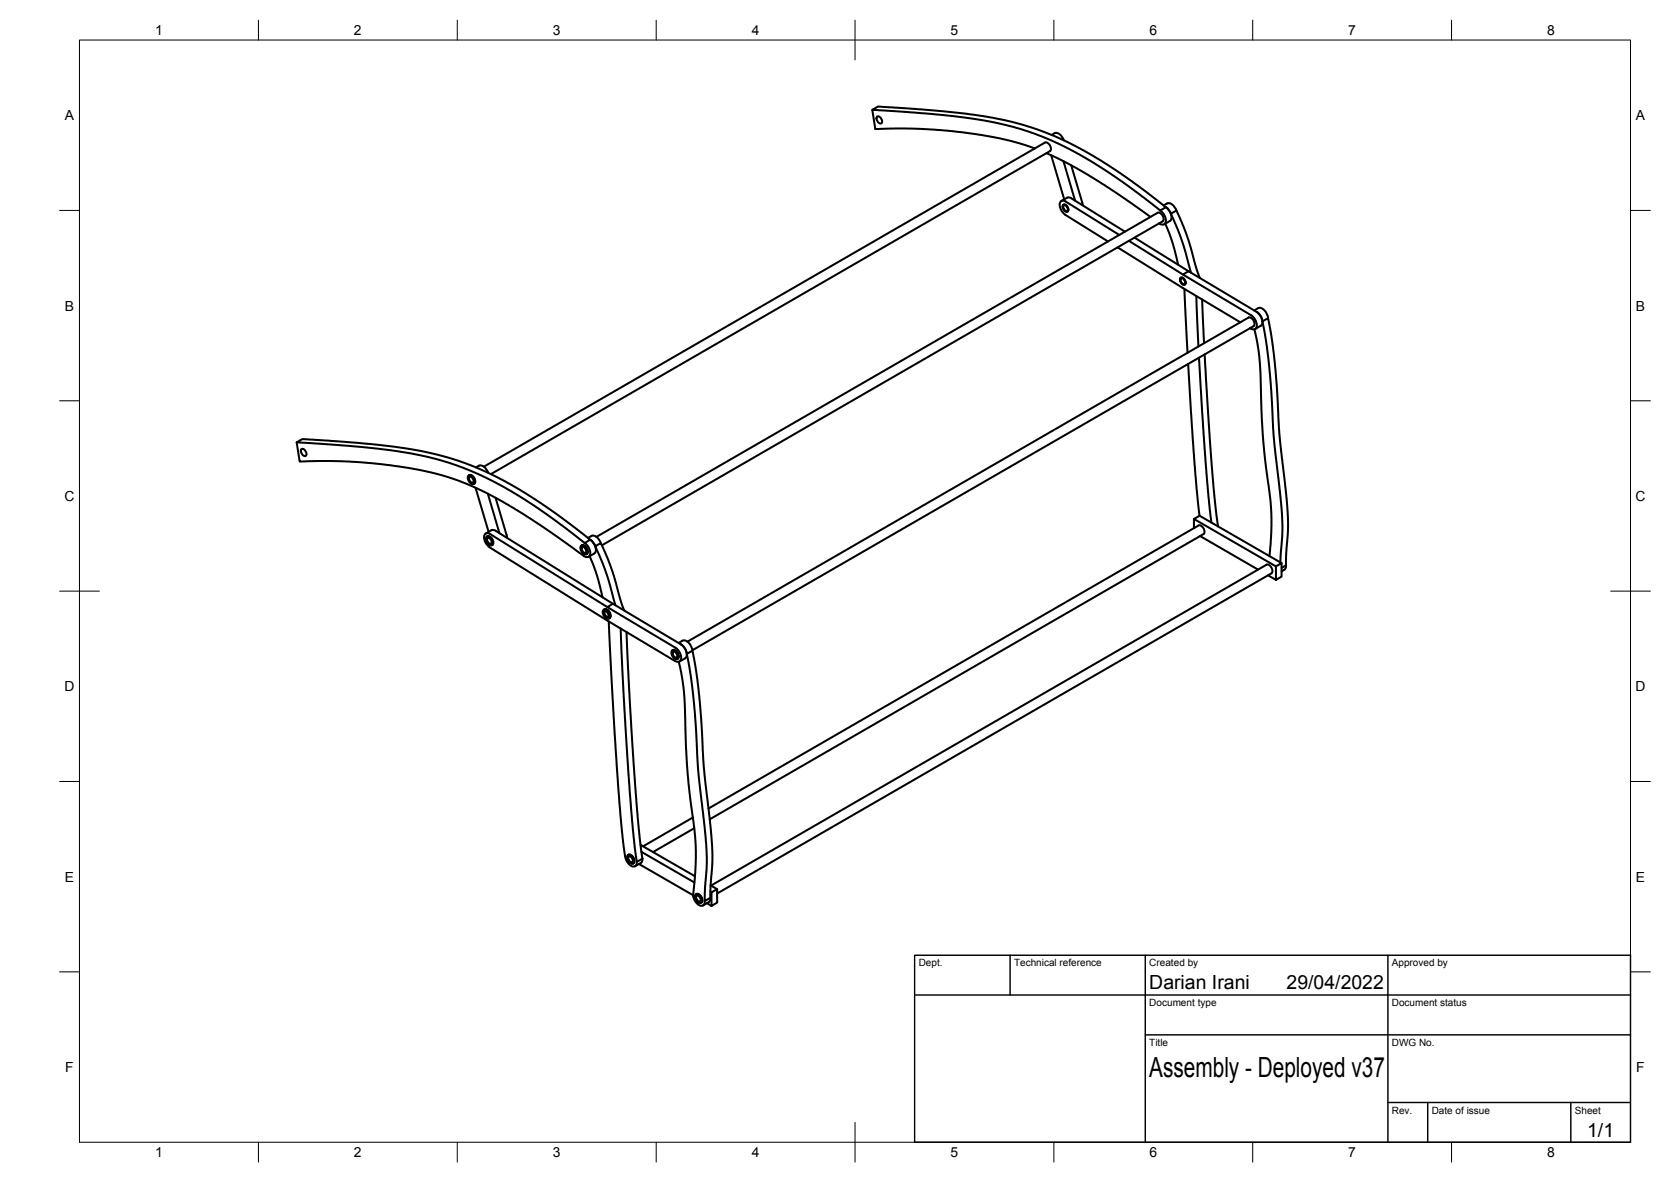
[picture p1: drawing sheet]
<svg xmlns="http://www.w3.org/2000/svg" width="420mm" height="297mm" viewBox="0 0 420 297" stroke-linecap="round" stroke-linejoin="round" font-family="sans-serif">
<!-- layer: Visible -->
<g fill="none" stroke="#000" stroke-width=".51">
<path d="M219.3 27.6a3.7 3.7 0 0 1 3.3-.7l14.4 1 8.2 1 7.4 1.3 4.3 1.1 4 1.2 6.7 2.8 7.6 4.1 9.5 6.2 8.4 6.5-1.4 .8-9.5-7.2-7.8-5.1-8.5-4.6-7.6-3-3.9-1.2-4.3-1-7.4-1.2-10.1-1.1zM219.3 27.6l.8 4.8 5.1-.1 6.4 .1 10.1 .8 9.8 1.6 4.9 1.2 3.8 1.3M220.6 29.3a1.16 1.16 0 0 1 1 1.7 1.16 1.16 0 0 1-1-1.7zM262.7 35.8l-141.1 81.5M262.7 35.8a1.45 1.45 0 0 1 1.3 2.2M263.1 38.5l4.4 2.1 6.1 3.3 7.2 4.6 8.5 6M264 38l-140.6 81.2M264.3 39l3.3 11.1M264.4 33.9a1.78 1.78 0 0 1 3 1l.1 .4M267.4 40.5l2.9 9.9M267.4 51.4a1.16 1.16 0 0 1 1 1.8 1.16 1.16 0 0 1-1-1.8zM267.5 51.6a.97 .97 0 0 1 .8 1.4 .97 .97 0 0 1-.8-1.4z"/>
<path d="M267.8 54l10.8 6.7M267.9 54a2.66 2.66 0 0 1-1.1-3.4l.7-.2 .5 .2 13.4 8.4M268.3 49.7l-1.4 .8M268.3 49.7l.5-.1 .6 .2 13.5 8.4M269.3 41.5l2.8 9.3M272.1 50.8l.1 .8M285.3 59.7l13.6 8.5M291.7 52.9a2.66 2.66 0 0 1 1.1 3.4 1.14 1.14 0 0 1-1.3-.2M292.6 51.6a1.82 1.82 0 0 1 3.1 1l.1 .3M293 56.2l1.7 4.4 1.5 6M294.4 53.7l-.6-1.1-.6-.5a2.84 2.84 0 0 1 1.2 3.3l-1.7 1M281 62.2l16.3 10.1 14.6 8.7"/>
<path d="M283.8 60.5l13.6 8.5M296.9 69.8a1.16 1.16 0 0 1 1 1.7 1.16 1.16 0 0 1-1-1.7zM297 69.9a.97 .97 0 0 1 .8 1.5 .97 .97 0 0 1-.8-1.5zM297.8 72.6l.8 16.1M299.5 68.5l-2.7-9.1-2.4-5.7 1.4-.8 3 7.3 2.2 7.9 .7 1.8M300.8 74.4l.5 12.7M302.3 75.3l.4 11M315.4 78l.9-.6a2.21 2.21 0 0 1 2.5 2.1v.4M316 78.4l-17.1-10.2-1.5 .8 17.2 10.2a2.69 2.69 0 0 1 1.1 3.4l-.7 .2-.5-.2M316 78.4l1 1 .4 1.4M316 78.4a2.85 2.85 0 0 1 1.2 3.3l-1.6 1M298.7 91.4l1.7 25.4 1.2 12.8"/>
<path d="M301.5 89.9l1.6 26.2 1.5 15.2M302.9 89.1l1.8 27.9 .8 9.2 .8 6M314.3 82.5l.2 .1M315.4 82.8l.7 3.4 .6 3.5 .8 19.1 .6 6.5 1.5 12.6 .1 5.8-.5 6M74.6 111.2a3.7 3.7 0 0 1 3.2-.7l12.5 .8 11.2 1.3 8.5 1.7 6.7 2 4.4 1.8 3.6 1.7 7 3.9 8.3 5.5 8.4 6.4-1.4 .9-9.9-7.5-8.7-5.7-8.2-4.2-7.2-2.8-6-1.6-8.5-1.5-11.7-1.2zM74.6 111.2l.8 4.8 10-.1 5 .2 7.5 .8 4.9 .7 5.7 1.2 4.3 1.2 3.8 1.3 5.3 2.4 7.1 3.9 7.8 5 9.7 6.9a1.14 1.14 0 0 0 1.8 0 2.97 2.97 0 0 0-1.3-3.1M75.9 112.8a1.16 1.16 0 0 1 1 1.8 1.16 1.16 0 0 1-1-1.8zM117.9 119.4a1.45 1.45 0 0 1 1.2 2.2 1.45 1.45 0 0 1-1.2-2.2zM118 119.4l-.1 .1M118 119.4a1.45 1.45 0 0 1 1.3 2.2h-.2M118.1 119.8a.97 .97 0 0 1 .8 1.5 .97 .97 0 0 1-.8-1.5zM120.4 117l-.7 .5"/>
<path d="M120.4 117a2.16 2.16 0 0 1 2.4 1.8M119.6 122.6l3.3 11.1M122.4 134.8a1.45 1.45 0 0 1 1.3 2.2 1.45 1.45 0 0 1-1.3-2.2zM122.5 134.8l-.1 .1M122.5 134.8a1.45 1.45 0 0 1 1.3 2.2M122.6 135.2a.97 .97 0 0 1 .9 1.5 .97 .97 0 0 1-.9-1.5zM122.7 124.1l2.9 9.9M123.1 137.5l29.5 18.4 17.2 10.2a.99 .99 0 0 0 1.2 0 .99 .99 0 0 0 .2-1.3l-.6-1.4-.8-.6M123.1 137.5a2.66 2.66 0 0 1-1.1-3.4l.8-.1 .4 .2 29.5 18.4 1.4-.9 17.1 10.3M123.5 133.3l-1.4 .8M123.6 133.3l.5-.1 .5 .2 29.5 18.3M123.8 137h-.1"/>
<path d="M124.6 125.1l2.9 10M146.2 137.1a1.45 1.45 0 0 1 1.3 2.2 1.45 1.45 0 0 1-1.3-2.2zM146.3 137l-.1 .1M146.3 137a1.45 1.45 0 0 1 1.3 2.2M146.4 137.5a.97 .97 0 0 1 .8 1.4 .97 .97 0 0 1-.8-1.4zM147.6 139.2l-.2 .1M148.3 139.8l2 5.3 1.2 5M148.7 134.7l-.9 .5M148.7 134.7a2.15 2.15 0 0 1 2.4 1.8M149.7 137.3l-.7-1.1-.6-.6a2.84 2.84 0 0 1 1.2 3.3l-1.6 1M150 134.9l141.1-81.4a1.45 1.45 0 0 1 1.2 2.2l-141 81.3M300.2 132.7v-2.3l1.4-.8 20.6 11.9"/>
<path d="M300.2 130.4l20.6 11.9M301.8 134.7l14.5 8.4M306.3 132.2l-.1 .1M306.3 132.2v.1M151.8 153.3a1.45 1.45 0 0 1 1.3 2.1 1.45 1.45 0 0 1-1.3-2.1zM151.9 153.2a1.35 1.35 0 0 1 1.4 .6 1.35 1.35 0 0 1 0 1.5l-.1 .1M151.9 153.2l-.1 .1M151.9 153.2a1.45 1.45 0 0 1 1.3 2.2M152 153.6a.97 .97 0 0 1 .8 1.5 .97 .97 0 0 1-.8-1.5zM152.1 153.6a1.04 1.04 0 0 0 .8 1.4M152.7 152.6l17.1 10.2M153.1 156.2l1.9 35.9 1.2 14.6 .8 7.1a7.7 7.7 0 0 0 1 3.2 1.1 1.1 0 0 0 1 .8 1.1 1.1 0 0 0 1.1-.7v-.5"/>
<path d="M153.2 155.4h-.1M154.7 152.1l-2-7.4-1.4-3.8-1.7-3.6 1.5-.8 1.6 3.6 1.4 3.7 2.1 7.7 .8 1.9M156.1 158l1.1 24 1.9 26.2 1 8.4 1.4-.8M157.5 158.8l.7 13.9 1.3 21.4 1.1 14 .9 7.7M318.8 144.6l2 1.1M320.8 142.3l1.4-.8v3.4l-1.4 .8zM321.9 141.3l.6-7.8-.3-5.9-1.9-18-1.1-17.3-.9-7-.9-4.5 1.4-.8 .9 4.4 .8 6.9 .6 6.9 .5 10.4 2.2 20.4v4.3l-.5 8.8-1.1 .6M323.4 142.1l-.3 .9-.9 .6M169.1 163.4a1.35 1.35 0 0 1 1.4 .6 1.35 1.35 0 0 1-.1 1.5l-.1 .1M169.1 163.4a1.45 1.45 0 0 1 1.2 2.2 1.45 1.45 0 0 1-1.2-2.2zM169.3 163.8a.97 .97 0 0 1 .8 1.4 .97 .97 0 0 1-.8-1.4zM170.7 166.3l1.2 7.1 1 20.8 2 17v6.1l-.5 6.2a3.2 3.2 0 0 0 1.9 4.1 .92 .92 0 0 0 .9-1.2"/>
<path d="M171.2 162l1 1 .5 1.3M171.2 162a2.85 2.85 0 0 1 1.3 3.3l-.2 .1M171.6 161l-1 .6M171.6 161a2.21 2.21 0 0 1 2.4 2.1l.1 .4M172.3 165.4l-1.5 .9M172.7 164.3l1.4-.8 1.2 6.8 1 10.3 .6 11.8 2 17.4 .2 6.4-.5 9.4-1.4 .8 .5-9.1-.2-5.4-2-18.7-.6-11.3-.6-7.3-.8-5.8zM172.8 161.3l141.1-81.5a1.45 1.45 0 0 1 1.3 2.2l-141.1 81.4M157.9 214.9a1.35 1.35 0 0 1 1.4 .5 1.35 1.35 0 0 1 0 1.6h-.1M157.9 214.8a1.45 1.45 0 0 1 1.3 2.2 1.45 1.45 0 0 1-1.3-2.2zM158.1 215.2a.97 .97 0 0 1 .9 1.5 .97 .97 0 0 1-.9-1.5zM160.7 217.1l13.6 7.9M161 212.3l13.8 7.9"/>
<path d="M161.3 214.1l13.3 7.7M161.5 215.8l-.2 .9-1.6 1M174.2 205.5l-12.5 7.2M174.6 208.1l-10.4 6M178.1 203.2l123.2-71.2a1.45 1.45 0 0 1 1.3 2.2l-124.1 71.7M175 224.7a1.45 1.45 0 0 1 1.2 2.2 1.45 1.45 0 0 1-1.2-2.2zM175 224.7a1.35 1.35 0 0 1 1.4 .6 1.35 1.35 0 0 1 0 1.5l-.2 .1M175.2 225.1a.97 .97 0 0 1 .8 1.4 .97 .97 0 0 1-.8-1.4zM177.8 227l1.1 .7M178.6 225.6l-.2 .9-1.6 1M178.6 224.1l.3 .1M178.7 222.5l1.6 .9"/>
<path d="M178.8 222.6l139.6-80.7a1.45 1.45 0 0 1 1.3 2.2l-139.4 80.4M178.9 224.2l1.4-.8v3.4l-1.4 .9z"/>
</g>
<!-- layer: Border -->
<g fill="none" stroke="#000" stroke-width=".25">
<path d="M20 10.1h390v276.9h-390zM65 5.1v5M115 5.1v5M165 5.1v5M215 5.1v10M265 5.1v5M315 5.1v5M365 5.1v5M15 52.9h5M410 52.9h5M15 100.7h5M410 100.7h5"/>
<path d="M15 148.6h10M405 148.6h10M15 196.4h5M410 196.4h5M15 244.2h5M410 244.2h5M65 287v5M115 287v5M165 287v5M215 282.1v9.9M265 287v5M315 287v5"/>
<path d="M365 287v5"/>
</g>
<!-- layer: TitleBlock -->
<path d="M230 240.1h180v46.9h-180zM230 250h180M254 240.1v9.9M288 240.1v46.9M349 240.1v46.9M288 260.1h122M349 277.1h61M359 277.1v9.9M395 277.1v9.9" fill="none" stroke="#000" stroke-width=".36"/>
<text font-size="7" x="289" y="270.6">Assembly - Deployed v37</text>
<g font-size="4.9">
<text x="289" y="248.5">Darian Irani</text>
<text x="323.5" y="248.5">29/04/2022</text>
<text x="399.1" y="285.7">1/1</text>
</g>
<g font-size="3.5">
<text x="39" y="8.8">1</text>
<text x="89" y="8.8">2</text>
<text x="139" y="8.8">3</text>
<text x="189" y="8.8">4</text>
<text x="239" y="8.8">5</text>
<text x="289" y="8.8">6</text>
<text x="339" y="8.8">7</text>
<text x="389" y="8.8">8</text>
<text x="16.3" y="30.2">A</text>
<text x="411.3" y="30.2">A</text>
<text x="16.3" y="78">B</text>
<text x="411.3" y="78">B</text>
<text x="16.2" y="125.9">C</text>
<text x="411.2" y="125.9">C</text>
<text x="16.2" y="173.7">D</text>
<text x="411.2" y="173.7">D</text>
<text x="16.3" y="221.6">E</text>
<text x="411.3" y="221.6">E</text>
<text x="16.4" y="269.4">F</text>
<text x="411.4" y="269.4">F</text>
<text x="39" y="290.8">1</text>
<text x="89" y="290.8">2</text>
<text x="139" y="290.8">3</text>
<text x="189" y="290.8">4</text>
<text x="239" y="290.8">5</text>
<text x="289" y="290.8">6</text>
<text x="339" y="290.8">7</text>
<text x="389" y="290.8">8</text>
</g>
<g font-size="2.5">
<text x="231" y="242.9">Dept.</text>
<text x="255" y="242.9">Technical reference</text>
<text x="289" y="242.9">Created by</text>
<text x="350" y="242.9">Approved by</text>
<text x="289" y="252.8">Document type</text>
<text x="350" y="252.8">Document status</text>
<text x="289" y="262.9">Title</text>
<text x="350" y="262.9">DWG No.</text>
<text x="350" y="279.9">Rev.</text>
<text x="360" y="279.9">Date of issue</text>
<text x="396" y="279.9">Sheet</text>
</g>
</svg>
